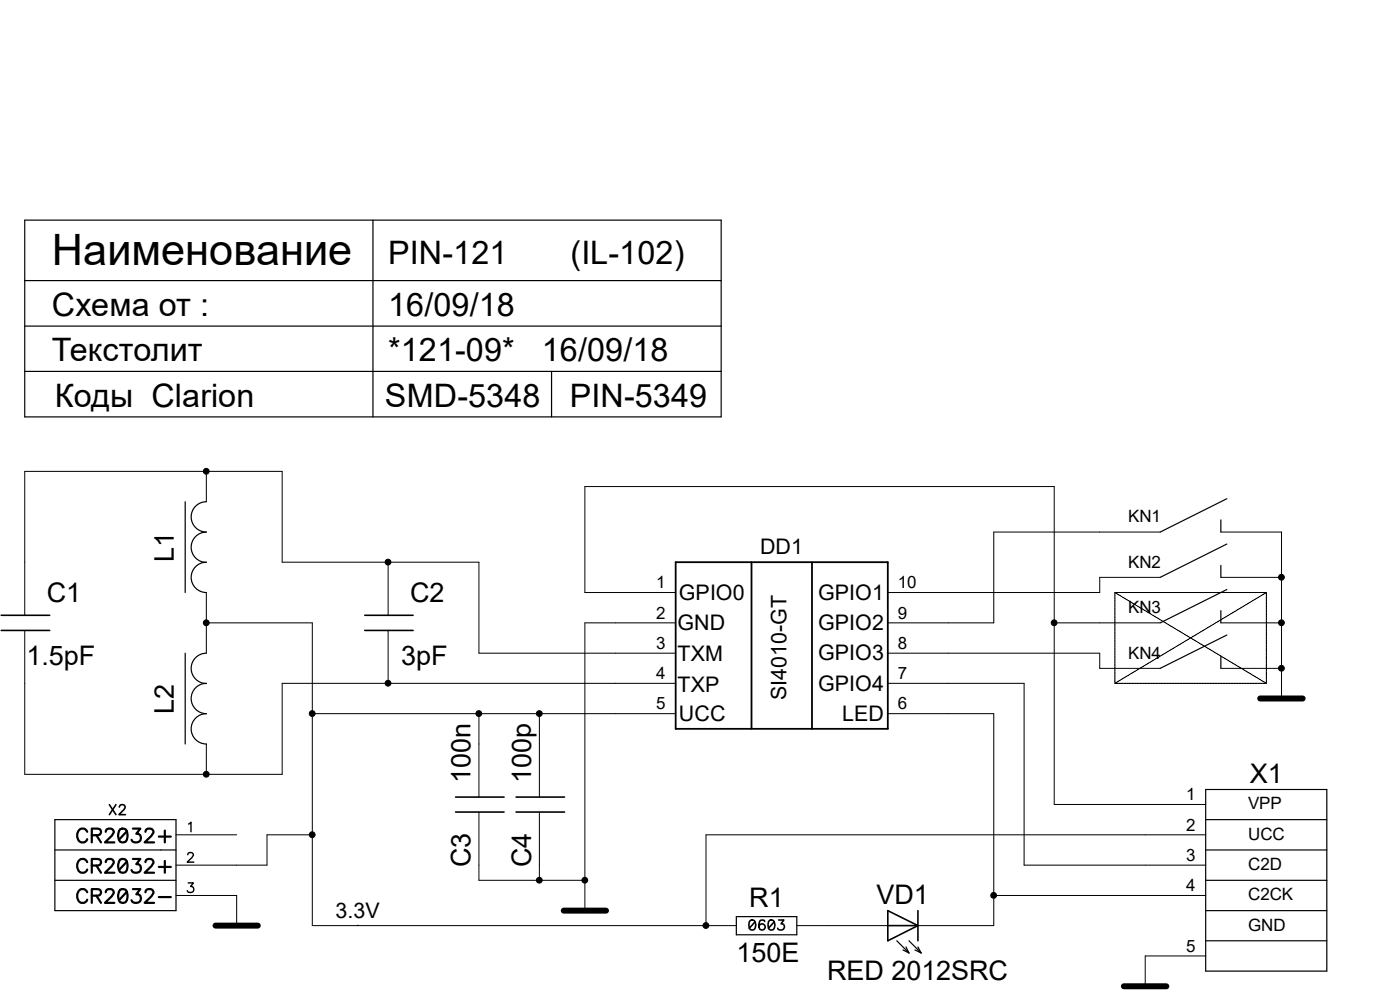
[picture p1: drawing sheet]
<svg xmlns="http://www.w3.org/2000/svg" width="297mm" height="210mm" viewBox="0 0 297 210" stroke-linecap="round" stroke-linejoin="round" font-family="sans-serif">
<g fill="#000" stroke="#000" stroke-width=".21">
<circle cx="43.8" cy="100" r=".61"/>
<circle cx="82.3" cy="119.2" r=".61"/>
<circle cx="43.8" cy="132.1" r=".61"/>
<circle cx="223.6" cy="132.1" r=".61"/>
<circle cx="271.8" cy="132.1" r=".61"/>
<circle cx="271.8" cy="122.4" r=".61"/>
<circle cx="66.2" cy="151.4" r=".61"/>
<circle cx="82.3" cy="144.9" r=".61"/>
<circle cx="101.6" cy="151.4" r=".61"/>
<circle cx="114.4" cy="151.4" r=".61"/>
<circle cx="271.8" cy="141.8" r=".61"/>
<circle cx="43.8" cy="164.2" r=".61"/>
<circle cx="66.2" cy="177.1" r=".61"/>
<circle cx="114.4" cy="186.7" r=".61"/>
<circle cx="124.1" cy="186.7" r=".61"/>
<circle cx="149.8" cy="196.3" r=".61"/>
<circle cx="210.8" cy="189.9" r=".61"/>
</g>
<g fill="none" stroke="#000" stroke-width=".21">
<path d="M43.8 100v6.4M82.3 119.3v11.2M246.1 112.9h-35.3v19.2h-22.5M259 112.9h12.9v35.3M5.2 130.5v-30.5h54.7v19.3h41.7v19.3h41.7M5.2 133.7v30.6h54.7v-19.4h83.4M43.8 132.1h22.5v64.2h89.9M43.8 125.7v12.9M82.3 133.7v11.2M143.3 125.7h-19.2v-22.5h99.5v67.4h32.2M143.3 132.1h-19.2v61.1M188.3 138.6h45v3.2h12.8"/>
<path d="M223.6 132.1h22.5M246.1 122.5h-12.8v3.2h-45M259 132.1h12.9M259 122.5h12.9M43.8 157.8v6.5M66.3 151.4h77M101.6 151.4v17.7M114.4 151.4v17.7M188.3 151.4h22.5v44.9h-16.1M188.3 144.9h29v38.6h38.5M259 141.8h12.9M37.3 177.1h12.9"/>
<path d="M66.3 177.1h-9.7v6.4h-19.3M101.6 172.3v14.4h22.5M114.4 172.3v14.4M255.8 177.1h-106v19.2M37.3 189.9h12.9v6.4M75.9 196.2v.1M169 196.3h19.3M210.8 189.9h45M255.8 202.8h-12.8v6.4"/>
</g>
<g fill="none" stroke="#000" stroke-width=".25">
<path d="M5.2 46.7h147.8v41.7h-147.8zM5.2 59.5h147.8M79.1 46.7v41.7M5.2 78.8h147.8M5.2 69.2h147.8M117 78.8v9.6M39.3 106.4v19.3M43.8 106.4a3.2 3.2 0 0 0-3.2 3.2 3.2 3.2 0 0 0 3.2 3.3 3.2 3.2 0 0 0-3.2 3.2 3.2 3.2 0 0 0 3.2 3.2 3.2 3.2 0 0 0-3.2 3.2 3.2 3.2 0 0 0 3.2 3.2M259 110.3v2.6M259 119.9v2.6M260.3 115.4l-14.2 7.1M260.3 105.8l-14.2 7.1"/>
<path d="M39.3 138.6v19.2M43.8 138.6a3.2 3.2 0 0 0-3.2 3.2 3.2 3.2 0 0 0 3.2 3.2M259 129.5v2.6M259 139.2v2.6M260.3 134.7l-14.2 7.1M260.3 125.1l-14.2 7M43.8 144.9a3.2 3.2 0 0 0-3.2 3.3 3.2 3.2 0 0 0 3.2 3.2 3.2 3.2 0 0 0-3.2 3.2 3.2 3.2 0 0 0 3.2 3.2M11.6 173.9h25.7v19.3h-25.7zM255.8 167.5h25.7v38.5h-25.7zM255.8 173.9h25.7M11.6 186.7h25.7M11.6 180.3h25.7"/>
<path d="M156.2 194.4h12.8v3.9h-12.8zM190.2 199.6l2.6 2.5M192.8 199.6l2.6 2.5M255.8 199.6h25.7M255.8 193.2h25.7M255.8 186.7h25.7M255.8 180.3h25.7M191.6 201.5l1.2 .6M192.2 200.9l.6 1.2M194.1 201.5l1.3 .6M194.7 200.9l.7 1.2"/>
</g>
<path d="M236.5 125.7v19.2M236.5 125.7l32.1 19.2M268.6 125.7h-32.1M268.6 125.7l-32.1 19.2M236.5 144.9h32.1M268.6 144.9v-19.2" fill="none" stroke="#000" stroke-width=".21" stroke-dasharray=".3 .1"/>
<path d="M267.3 148.2h9.1M45.7 196.3h9M119.6 193.2h9M238.4 209.2h9" fill="none" stroke="#000" stroke-width="1.3"/>
<g fill="none" stroke="#000" stroke-width=".34">
<path d="M.3 130.5h10.2M.3 133.7h10.2M77.4 130.5h10.2M77.4 133.7h10.2M23.2 170.7l1.4 2.1M24.6 170.7l-1.4 2.1M25.3 171.2l.2-.4a.67 .67 0 0 1 1 .3l-.3 .7-1 1h1.4M96.6 169.1h10.3M96.6 172.3h10.3M109.5 169.1h10.3M109.5 172.3h10.3M159.2 195.2a.73 .73 0 0 1 1 .3 1.3 1.3 0 0 1-.5 1.8h-.2a.9 .9 0 0 1-.6-1.2z"/>
<path d="M160.2 195.5l-1.2 1.4M162.2 195.5a.61 .61 0 0 0-.6-.4 .61 .61 0 0 0-.5 .4 1.18 1.18 0 0 0 .5 1.8 .66 .66 0 0 0 .7-.7 .66 .66 0 0 0-.6-.7 .66 .66 0 0 0-.7 .7M163.2 195.2a.73 .73 0 0 1 1.1 .3 1.3 1.3 0 0 1-.6 1.8h-.2a.9 .9 0 0 1-.6-1.2zM164.3 195.5l-1.3 1.4M165.2 195.2h1.1l-.6 .8a.68 .68 0 0 1 .7 .8 .68 .68 0 0 1-.9 .5l-.4-.2-.1-.2M188.3 193.2l6.4 3.1-6.4 3.3zM188.4 196.3h6.3M194.7 193.2v6.4"/>
</g>
<path d="M40 174.8l.5-.4v2M39.8 181.3l.2-.4 .6-.1 .3 .2 .1 .4-1.3 1.5h1.4M39.9 187.3h1.1l-.6 .7a.66 .66 0 0 1 .7 .8 .66 .66 0 0 1-.9 .5l-.3-.1-.2-.3" fill="none" stroke="#000" stroke-width=".3"/>
<g fill="none" stroke="#000" stroke-width=".47">
<path d="M18.5 176.4a1.09 1.09 0 0 0-1.2-.6 1.09 1.09 0 0 0-.9 1.1 1.29 1.29 0 0 0 .3 1.4 1.29 1.29 0 0 0 1.4 .3l.4-.6M19.5 177.2l1.7-.2a.74 .74 0 0 0 0-1.1l-1.7-.1v2.9M20.4 177.2l1 1.5M22.4 176.4a.65 .65 0 0 1 .6-.6h.5a.69 .69 0 0 1 .5 1.1l-1.7 1.8h2M25.5 175.9a1.02 1.02 0 0 1 1.4 .4 2.46 2.46 0 0 1-.3 2.3 .97 .97 0 0 1-1.4-.5 2.32 2.32 0 0 1 .3-2.2zM26.9 176.3l-1.7 1.8M28.2 175.8h1.6l-.9 1.1a.94 .94 0 0 1 1 1.1 .94 .94 0 0 1-1.3 .7l-.4-.1-.3-.5M30.9 176.4a.65 .65 0 0 1 .5-.6h.6a.69 .69 0 0 1 .4 1.1l-1.7 1.8h2M33.7 177.5h2.5M35 176.2v2.5M18.5 182.9a1.09 1.09 0 0 0-1.2-.7 1.09 1.09 0 0 0-.9 1.1 1.29 1.29 0 0 0 .3 1.4 1.29 1.29 0 0 0 1.4 .3l.4-.6M18.5 189.3a1.09 1.09 0 0 0-1.2-.7 1.09 1.09 0 0 0-.9 1.1 1.29 1.29 0 0 0 .3 1.4 1.29 1.29 0 0 0 1.4 .3l.4-.6"/>
<path d="M19.5 183.6l1.7-.1a.74 .74 0 0 0 0-1.2l-1.7-.1v2.9M19.5 190l1.7-.1a.74 .74 0 0 0 0-1.2l-1.7-.1v2.9M20.4 183.6l1 1.5M20.4 190l1 1.5M22.4 182.9a.65 .65 0 0 1 .6-.7h.5a.69 .69 0 0 1 .5 1.1l-1.7 1.8h2M22.4 189.3a.65 .65 0 0 1 .6-.7h.5a.69 .69 0 0 1 .5 1.1l-1.7 1.8h2M25.5 182.3a1.02 1.02 0 0 1 1.4 .5 2.46 2.46 0 0 1-.3 2.2 .97 .97 0 0 1-1.4-.4 2.32 2.32 0 0 1 .3-2.3zM25.5 188.7a1.02 1.02 0 0 1 1.4 .4 2.46 2.46 0 0 1-.3 2.3 .97 .97 0 0 1-1.4-.4 2.32 2.32 0 0 1 .3-2.3zM26.9 182.8l-1.7 1.8M26.9 189.1l-1.7 1.9M28.2 182.2h1.6l-.9 1.1a.94 .94 0 0 1 1 1.1 .94 .94 0 0 1-1.3 .7l-.4-.1-.3-.4M28.2 188.6h1.6l-.9 1.1a.94 .94 0 0 1 1 1.1 .94 .94 0 0 1-1.3 .7l-.4-.1-.3-.4"/>
<path d="M30.9 182.9a.65 .65 0 0 1 .5-.7h.6a.69 .69 0 0 1 .4 1.1l-1.7 1.8h2M30.9 189.3a.65 .65 0 0 1 .5-.7h.6a.69 .69 0 0 1 .4 1.1l-1.7 1.8h2M33.7 183.9h2.5M33.7 190.3h2.5M35 182.6v2.5"/>
</g>
<path d="M143.3 119.3h45v35.3h-45zM159.4 119.3v35.3M172.3 119.3v35.3" fill="none" stroke="#000" stroke-width=".38"/>
<text font-size="9.2" x="11" y="56.2">Наименование</text>
<g font-size="6.9">
<text x="82.3" y="56.1">PIN-121</text>
<text x="121" y="56.1">(IL-102)</text>
<text x="11" y="67">Схема от :</text>
<text x="82.3" y="67">16/09/18</text>
<text x="11" y="76.6">Текстолит</text>
<text x="82.3" y="76.6">*121-09*</text>
<text x="114.9" y="76.6">16/09/18</text>
<text x="11.6" y="86.3">Коды Clarion</text>
<text x="81.7" y="86.3">SMD-5348</text>
<text x="120.9" y="86.3">PIN-5349</text>
</g>
<g font-size="5.7">
<text x="36.9" y="119.3" transform="rotate(-90 36.9 119.3)">L1</text>
<text x="9.9" y="127.6">C1</text>
<text x="87" y="127.6">C2</text>
<text x="5.6" y="141.1">1.5pF</text>
<text x="85.1" y="141.1">3pF</text>
<text x="36.9" y="151.4" transform="rotate(-90 36.9 151.4)">L2</text>
<text x="99.8" y="166.1" transform="rotate(-90 99.8 166.1)">100n</text>
<text x="112.7" y="166.1" transform="rotate(-90 112.7 166.1)">100p</text>
<text x="265.1" y="166.2">X1</text>
<text x="99.8" y="184" transform="rotate(-90 99.8 184)">C3</text>
<text x="112.7" y="184" transform="rotate(-90 112.7 184)">C4</text>
<text x="185.9" y="191.9">VD1</text>
<text x="159" y="192.5">R1</text>
<text x="156.2" y="204">150E</text>
<text x="175.5" y="207.9">RED 2012SRC</text>
</g>
<g font-size="4.5">
<text x="161.3" y="117.6">DD1</text>
<text x="144" y="127.3">GPIO0</text>
<text x="173.6" y="127.3">GPIO1</text>
<text x="143.7" y="133.6">GND</text>
<text x="173.6" y="133.7">GPIO2</text>
<text x="143.7" y="140.3">TXM</text>
<text x="173.6" y="140.1">GPIO3</text>
<text x="143.7" y="146.7">TXP</text>
<text x="166.8" y="148.5" transform="rotate(-90 166.8 148.5)">SI4010-GT</text>
<text x="173.6" y="146.5">GPIO4</text>
<text x="144" y="152.9">UCC</text>
<text x="178.7" y="152.9">LED</text>
<text x="71.2" y="194.7">3.3V</text>
</g>
<g font-size="3.6">
<text x="239.3" y="110.8">KN1</text>
<text x="139.2" y="124.8">1</text>
<text x="190.5" y="124.8">10</text>
<text x="239.3" y="120.4">KN2</text>
<text x="139.2" y="131.2">2</text>
<text x="190.5" y="131.2">9</text>
<text x="239.3" y="130">KN3</text>
<text x="139.2" y="137.7">3</text>
<text x="190.5" y="137.7">8</text>
<text x="239.3" y="139.7">KN4</text>
<text x="139.2" y="144.1">4</text>
<text x="190.5" y="144.1">7</text>
<text x="139.2" y="150.5">5</text>
<text x="190.5" y="150.5">6</text>
<text x="251.6" y="169.8">1</text>
<text x="264.8" y="171.7">VPP</text>
<text x="251.6" y="176.2">2</text>
<text x="264.8" y="178.1">UCC</text>
<text x="251.6" y="182.6">3</text>
<text x="264.8" y="184.6">C2D</text>
<text x="251.6" y="189.1">4</text>
<text x="264.8" y="191">C2CK</text>
<text x="264.8" y="197.4">GND</text>
<text x="251.6" y="201.9">5</text>
</g>
</svg>
